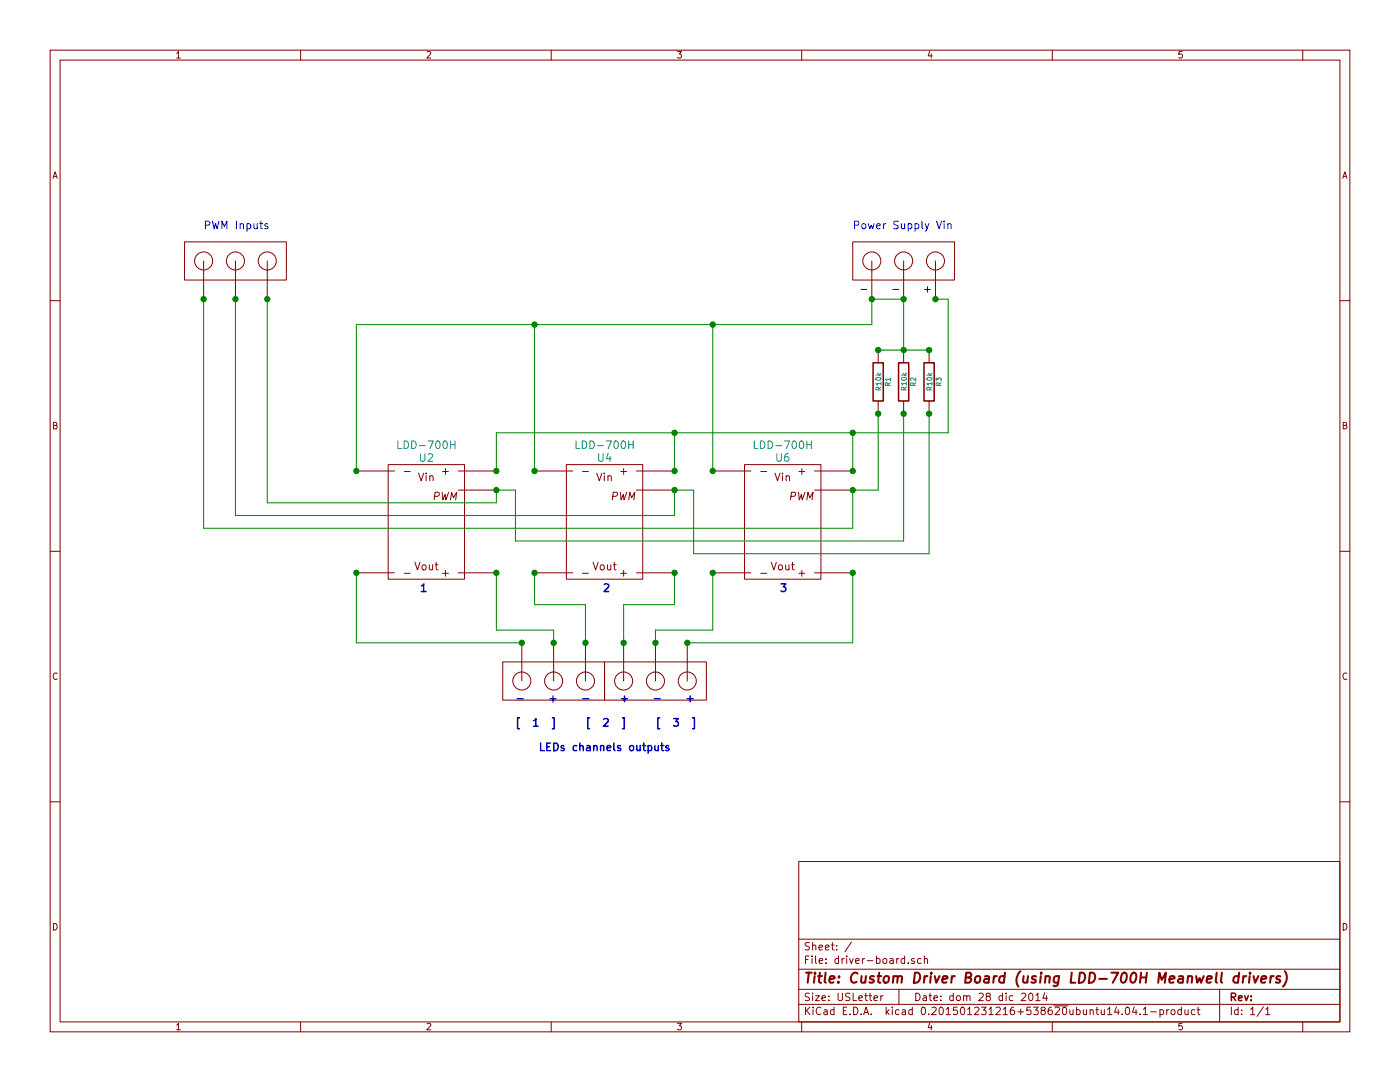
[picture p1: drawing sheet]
<svg xmlns="http://www.w3.org/2000/svg" width="279mm" height="216mm" viewBox="0 0 279 216" stroke-linecap="round" stroke-linejoin="round" font-family="sans-serif">
<g fill="none" stroke="#840000" stroke-width=".2">
<path d="M10 10h259.4v195.9h-259.4zM12 12h255.4v191.9h-255.4zM60 10v2M110 10v2M160 10v2M210 10v2M260 10v2M10 60h2M36.8 48.3h20.3v7.6h-20.3zM40.6 52.1v7.6M47 52.1v7.6M53.3 52.1v7.6"/>
<path d="M170.2 48.3h20.3v7.6h-20.3zM174 52.1v7.6M180.3 52.1v7.6M186.7 52.1v7.6M267.4 60h2M175.3 69.9v2.5M180.3 69.9v2.5M185.4 69.9v2.5M71.1 94h7.6M77.5 92.7h15.2v22.9h-15.2zM91.4 94h7.7M91.4 97.8h7.7"/>
<path d="M106.7 94h7.6M113 92.7h15.3v22.9h-15.3zM127 94h7.6M127 97.8h7.6M142.2 94h7.7M148.6 92.7h15.2v22.9h-15.2zM162.6 94h7.6M162.6 97.8h7.6M175.3 80v2.6M180.3 80v2.6M185.4 80v2.6M10 110h2"/>
<path d="M71.1 114.3h7.6M91.4 114.3h7.7M106.7 114.3h7.6M127 114.3h7.6M142.2 114.3h7.7M162.6 114.3h7.6M267.4 110h2M100.3 132.1h20.3v7.6h-20.3zM104.1 128.3v7.6M110.5 128.3v7.6M116.8 128.3v7.6M120.6 132.1h20.4v7.6h-20.4z"/>
<path d="M124.5 128.3v7.6M130.8 128.3v7.6M137.2 128.3v7.6M10 160h2M267.4 160h2M159.4 171.9h108v32h-108zM159.4 197.4h108M159.4 193.4h108M159.4 187.4h108M169.9 188l-1.3 1.9M174.4 199.2l.7-.2v-.2l-.4-.1-.3 .2 .1 .7h.6M175.8 198.7v1"/>
<path d="M176.2 198.7l-.4 .3M179.4 197.4v3M181.3 192.1v.2M182.5 191.3a.37 .37 0 0 0-.6 .2l.1 .2 .5 .1v.2l-.2 .3-.4-.1M183.8 191.3h-.4l-.3 .2 .1 .6 .2 .2 .4-.1M184.5 191.4l.2-.1h.4v1M184.5 190.8v1.5M203.9 198.3l.5-.1 .3 .4-.9 1.1h.9M205.4 198.3l.2-.1a.8 .8 0 0 1 .6 .7 .8 .8 0 0 1-.6 .8l-.2-.2-.1-.4zM206.7 198.6l.4-.4v1.5M206.7 199.7h.9M208.5 198.1l-.4 1.1h1"/>
<path d="M208.8 198.7v1M243.4 197.4v6.5M60 203.9v2M110 203.9v2M159.4 200.4h108M160 203.9v2M210 203.9v2M224.8 201h.1a.8 .8 0 0 1 .6 .7 .8 .8 0 0 1-.6 .8 .97 .97 0 0 1-.1-1.5zM226.4 200.9l-.4 1.1h.9M226.7 201.5v1M227.5 202.3v.2M228.1 201.4l.5-.4v1.5"/>
<path d="M228.1 202.5h.9M229.6 201.9h1.2M231.5 201.5h.4l.3 .3-.1 .6h-.6M231.5 201.5v1.5M232.8 201.5v1M233.3 201.5l-.5 .3M233.8 201.6l.2-.1 .4 .1 .1 .6-.1 .2-.4 .1-.2-.2zM235.8 201.5h-.5l-.2 .3v.5l.2 .2 .5-.1M235.8 201v1.5M236.5 201.5l.1 .9 .3 .1 .2-.2M237.1 201.5v1M238.5 201.5h-.5l-.3 .3 .1 .5 .2 .2 .5-.1"/>
<path d="M238.9 201.5h.6M239.1 201v1.3l.4 .2M252.1 200.9l-1.2 1.9M252.6 201.4l.4-.4v1.5M252.6 202.5h.8M260 203.9v2"/>
<circle cx="40.6" cy="52.1" r="1.8"/>
<circle cx="47" cy="52.1" r="1.8"/>
<circle cx="53.3" cy="52.1" r="1.8"/>
<circle cx="174" cy="52.1" r="1.8"/>
<circle cx="180.3" cy="52.1" r="1.8"/>
<circle cx="186.7" cy="52.1" r="1.8"/>
<circle cx="104.1" cy="135.9" r="1.8"/>
<circle cx="110.5" cy="135.9" r="1.8"/>
<circle cx="116.8" cy="135.9" r="1.8"/>
<circle cx="124.5" cy="135.9" r="1.8"/>
<circle cx="130.8" cy="135.9" r="1.8"/>
<circle cx="137.2" cy="135.9" r="1.8"/>
</g>
<path d="M247.2 194.8a.7 .7 0 0 0-1 .3v.8l.3 .2 .6-.1M247.3 194.1l-.2 2M248.2 194.8l-.2 1.3M248.7 194.8h-.4l-.2 .3M249.4 194.8l-.1 1.3M249.5 194.1v.2l.1-.1-.1-.1v.2M250.2 194.8l.3 1.3 .6-1.3M251.7 195.4l1-.2v-.4h-.6l-.3 .2-.1 1 .2 .1 .6-.1M253.6 194.8l-.1 1.3M254.2 194.8h-.4l-.2 .3M255.5 194.8h-.5l-.3 .3 .3 .3 .4 .1 .1 .3-.1 .2-.2 .1-.6-.1M256.4 193.8a2.31 2.31 0 0 1-.4 3.1" fill="none" stroke="#840000" stroke-width=".41"/>
<path d="M79.4 88v1.5h.7M89.9 88.7h.9M90.8 88v1.5M115 88v1.5h.7M125.5 88.7h.9M126.4 88v1.5M150.5 88v1.5h.8M161 88.7h.9M161.9 88v1.5" fill="none" stroke="#008484" stroke-width=".2"/>
<path d="M53.4 44.7l-.3-.1-.3 .3 .1 .2 .5 .1v.4h-.6M171.8 57.8h1.2M178.2 57.8h1.1M186.9 44.1l.5 1.5 .5-1.5M188.4 44.1v.2M188.4 44.6v1M189.2 44.8v-.1a.36 .36 0 0 1 .6 .2v.7M189.2 44.6v1" fill="none" stroke="#0000c2" stroke-width=".2"/>
<path d="M174.2 72.4h2.1v7.6h-2.1zM179.3 72.4h2.1v7.6h-2.1zM184.4 72.4h2v7.6h-2z" fill="none" stroke="#840000" stroke-width=".3"/>
<g fill="#008400" stroke="#008400" stroke-width=".25">
<circle cx="142.2" cy="64.8" r=".51"/>
<circle cx="106.7" cy="64.8" r=".51"/>
<circle cx="170.2" cy="86.4" r=".51"/>
<circle cx="134.6" cy="86.4" r=".51"/>
<circle cx="174" cy="59.7" r=".51"/>
<circle cx="180.3" cy="59.7" r=".51"/>
<circle cx="186.7" cy="59.7" r=".51"/>
<circle cx="185.4" cy="69.9" r=".51"/>
<circle cx="180.3" cy="69.9" r=".51"/>
<circle cx="175.3" cy="69.9" r=".51"/>
<circle cx="175.3" cy="82.6" r=".51"/>
<circle cx="180.3" cy="82.6" r=".51"/>
<circle cx="185.4" cy="82.6" r=".51"/>
<circle cx="40.6" cy="59.7" r=".51"/>
<circle cx="47" cy="59.7" r=".51"/>
<circle cx="53.3" cy="59.7" r=".51"/>
<circle cx="71.1" cy="114.3" r=".51"/>
<circle cx="104.1" cy="128.3" r=".51"/>
<circle cx="110.5" cy="128.3" r=".51"/>
<circle cx="116.8" cy="128.3" r=".51"/>
<circle cx="124.5" cy="128.3" r=".51"/>
<circle cx="130.8" cy="128.3" r=".51"/>
<circle cx="137.2" cy="128.3" r=".51"/>
<circle cx="99.1" cy="114.3" r=".51"/>
<circle cx="106.7" cy="114.3" r=".51"/>
<circle cx="134.6" cy="114.3" r=".51"/>
<circle cx="142.2" cy="114.3" r=".51"/>
<circle cx="170.2" cy="114.3" r=".51"/>
<circle cx="170.2" cy="97.8" r=".51"/>
<circle cx="170.2" cy="94" r=".51"/>
<circle cx="142.2" cy="94" r=".51"/>
<circle cx="134.6" cy="94" r=".51"/>
<circle cx="134.6" cy="97.8" r=".51"/>
<circle cx="106.7" cy="94" r=".51"/>
<circle cx="99.1" cy="94" r=".51"/>
<circle cx="99.1" cy="97.8" r=".51"/>
<circle cx="71.1" cy="94" r=".51"/>
</g>
<g fill="none" stroke="#008400" stroke-width=".2">
<path d="M40.6 59.7v45.7h129.6v-7.6h5.1v-15.2M47 59.7v43.2h87.6v-5.1h3.8v12.7h47v-27.9M53.3 59.7v40.6h45.8v-2.5h3.8v10.2h77.4v-25.4M186.7 59.7h2.5v26.7h-90.1v7.6M106.7 64.8v29.2M142.2 64.8v29.2M175.3 69.9h10.1M180.3 69.9v-10.2h-6.3v5.1h-102.9v29.2M134.6 86.4v7.6M170.2 86.4v7.6M71.1 114.3v14h33M99.1 114.3v11.4h11.4v2.6"/>
<path d="M106.7 114.3v6.4h10.1v7.6M134.6 114.3v6.4h-10.1v7.6M142.2 114.3v11.4h-11.4v2.6M170.2 114.3v14h-33"/>
</g>
<g fill="none" stroke="#0000c2" stroke-width=".3">
<path d="M155.9 116.5h.9l-.5 .6 .4 .1 .1 .2-.1 .5-.2 .1h-.4l-.2-.1M103.2 139.4h1.2M109.8 139.4h1.1M124.1 139.4h1.1M124.6 138.9v1.1M130.6 139.4h1.2M137.2 139.4h1.1M137.7 138.9v1.1M110.2 143.2h.4v2.2h-.4M117.7 143.2h-.4v2.2h.4M120.5 143.5l.6-.1 .3 .4-1 1.1h1M124.2 143.2h.4v2.2h-.4"/>
<path d="M129.3 148.8h.5l.3 .3v.4l-.2 .2h-.6M130.7 148.8v.8a.38 .38 0 0 0 .7 0M131.4 148.8v1M131.6 143.2h-.3v2.2h.3M131.9 148.8h.6M132.1 148.3v1.3l.4 .2M133.5 148.8h-.4l-.2 .2v.2l.6 .2v.3h-.6M134.4 143.4h1l-.5 .6h.3l.2 .2-.1 .6-.2 .1h-.5l-.2-.1M138.2 143.2h.4v2.2h-.4"/>
</g>
<text font-size="2.8" fill="#840000" x="160.4" y="196.2">Title: Custom Driver Board (using LDD-700H Meanwell drivers)</text>
<g font-size="2.1" fill="#0000c2">
<text x="40.6" y="45.7">PWM Inputs</text>
<text x="170.2" y="45.7">Power Supply Vin</text>
<text x="184.1" y="58.4">+</text>
<text x="83.8" y="118.1">1</text>
<text x="121" y="118.1">3</text>
<text x="109.5" y="140.1">-</text>
<text x="116.8" y="140.1">-</text>
<text x="102.9" y="145">[ 1 ]</text>
<text x="105.2" y="149.9">LEDs channels outputs</text>
</g>
<g font-size="2.1" fill="#008484">
<text x="80" y="89.6">LDD-700H</text>
<text x="115.6" y="89.6">LDD-700H</text>
<text x="151.2" y="89.6">LDD-700H</text>
<text x="83.7" y="92.1">U2</text>
<text x="119.3" y="92.1">U4</text>
<text x="154.9" y="92.1">U6</text>
</g>
<g font-size="2.1" fill="#840000">
<text x="80.9" y="94.7">-</text>
<text x="88.3" y="94.7">+</text>
<text x="116.5" y="94.7">-</text>
<text x="123.9" y="94.7">+</text>
<text x="152" y="94.7">-</text>
<text x="159.4" y="94.7">+</text>
<text x="83.4" y="96">Vin</text>
<text x="86.3" y="99.8">PWM</text>
<text x="119" y="96">Vin</text>
<text x="121.9" y="99.8">PWM</text>
<text x="154.6" y="96">Vin</text>
<text x="157.4" y="99.8">PWM</text>
<text x="82.7" y="113.8">Vout</text>
<text x="118.3" y="113.8">Vout</text>
<text x="153.8" y="113.8">Vout</text>
<text x="80.9" y="115.1">-</text>
<text x="88.3" y="115.1">+</text>
<text x="116.5" y="115.1">-</text>
<text x="123.9" y="115.1">+</text>
<text x="152" y="115.1">-</text>
<text x="159.4" y="115.1">+</text>
<text x="160.4" y="189.6">Sheet: /</text>
<text x="160.4" y="192.3">File: driver-board.sch</text>
<text x="160.4" y="202.5">KiCad E.D.A. kicad 0.201501231216+538620ubuntu14.04.1-product</text>
<text x="160.4" y="199.7">Size: USLetter</text>
<text x="182.4" y="199.7">Date: dom 28 dic 2014</text>
<text x="245.4" y="199.7">Rev:</text>
<text x="245.4" y="202.5">Id: 1/1</text>
</g>
<g font-size="1.8" fill="#840000">
<text x="35" y="11.6">1</text>
<text x="85" y="11.6">2</text>
<text x="135" y="11.6">3</text>
<text x="185" y="11.6">4</text>
<text x="235" y="11.6">5</text>
<text x="10.4" y="35.6">A</text>
<text x="267.8" y="35.6">A</text>
<text x="10.4" y="85.6">B</text>
<text x="267.8" y="85.6">B</text>
<text x="10.4" y="135.6">C</text>
<text x="267.8" y="135.6">C</text>
<text x="10.4" y="185.6">D</text>
<text x="267.8" y="185.6">D</text>
<text x="35" y="205.5">1</text>
<text x="85" y="205.5">2</text>
<text x="135" y="205.5">3</text>
<text x="185" y="205.5">4</text>
<text x="235" y="205.5">5</text>
</g>
<g font-size="1.4" fill="#008484">
<text x="175.9" y="77.9" transform="rotate(-90 175.9 77.9)">R10k</text>
<text x="177.7" y="77.1" transform="rotate(-90 177.7 77.1)">R1</text>
<text x="180.9" y="77.9" transform="rotate(-90 180.9 77.9)">R10k</text>
<text x="182.8" y="77.1" transform="rotate(-90 182.8 77.1)">R2</text>
<text x="186" y="77.9" transform="rotate(-90 186 77.9)">R10k</text>
<text x="187.9" y="77.1" transform="rotate(-90 187.9 77.1)">R3</text>
</g>
</svg>
